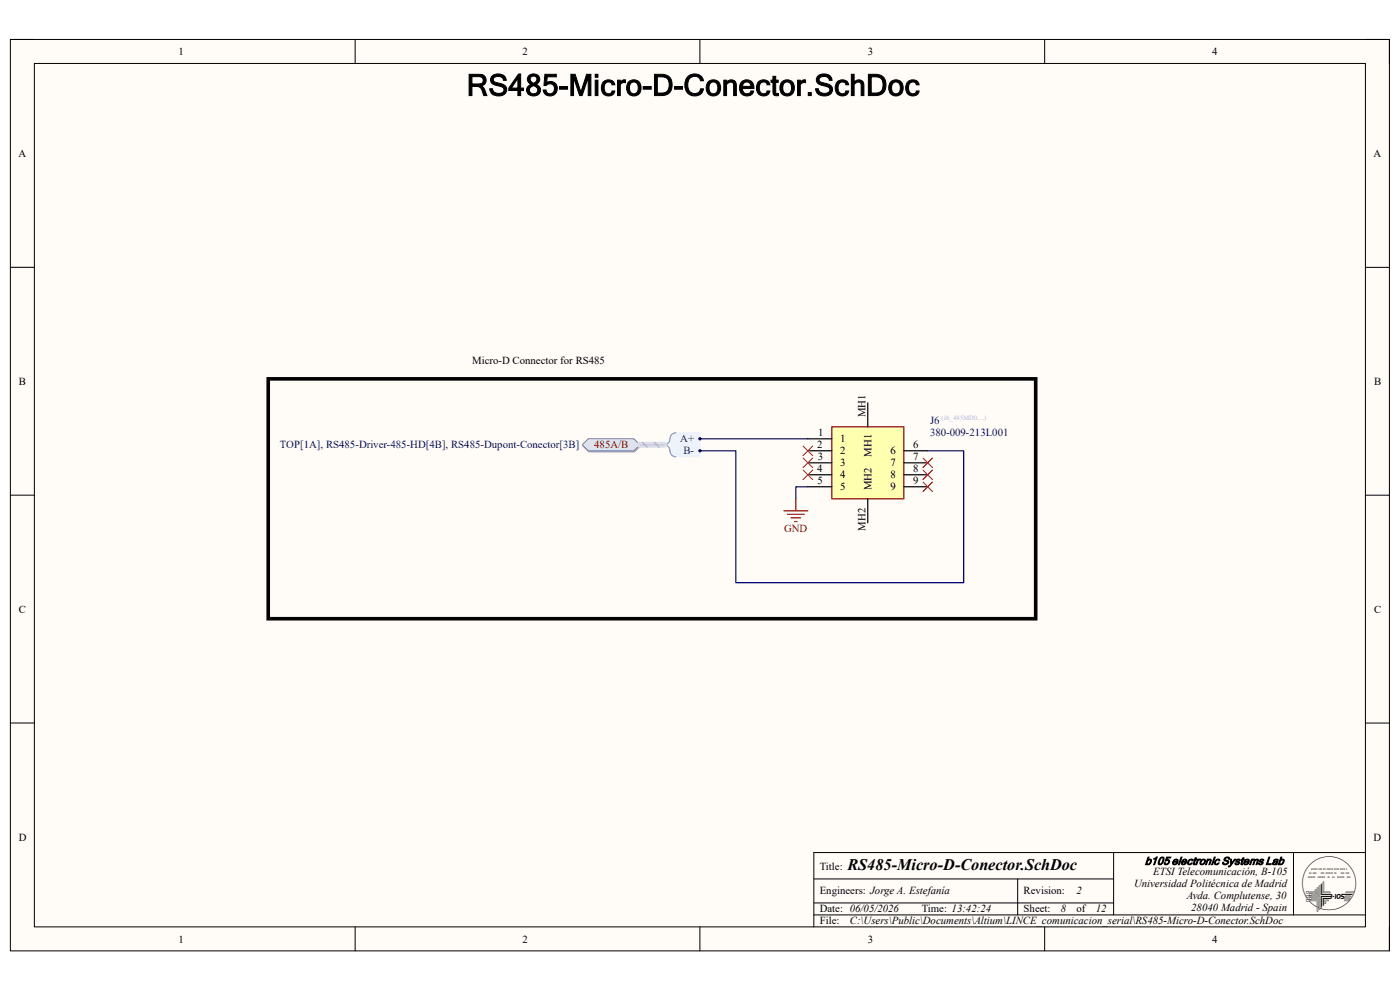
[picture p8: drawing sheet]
<svg xmlns="http://www.w3.org/2000/svg" width="297mm" height="210mm" viewBox="0 0 297 210" stroke-linecap="round" stroke-linejoin="round" font-family="sans-serif">
<path d="M2.2 8.4h292.6v193.3h-292.6z" fill-rule="evenodd" fill="#fffcf8"/>
<path d="M2.2 8.4h292.6v193.3h-292.6z" fill="none" stroke="#000" stroke-width=".21"/>
<path d="M7.3 13.5h282.4v183.1h-282.4z" fill-rule="evenodd" fill="#fffcf8"/>
<g fill="none" stroke="#000" stroke-width=".21">
<path d="M2.2 8.4h5.1M7.3 13.5h282.4v183.1h-282.4zM75.3 8.4v5.1M148.5 8.4v5.1M221.6 8.4v5.1M289.7 8.4h5.1v5.1M2.2 56.7h5.1M289.7 56.7h5.1M2.2 105h5.1M289.7 105.1h5.1M2.2 153.4h5.1M289.7 153.4h5.1"/>
<path d="M75.3 196.6v5.1M148.5 196.6v5.1M172.7 186.5h63.6M172.7 194.1h117M172.7 191.5h63.6M215.9 186.5v7.6M221.6 196.6v5.1M236.3 180.9v13.2M274.4 180.9v13.2M289.7 180.9h-117v15.7M294.8 196.6v5.1"/>
</g>
<path d="M166.3 108.4h5.1M167.1 109.1h3.5M167.8 109.9h2.1M168.6 110.6h.5M168.8 105.8v2.6" fill="none" stroke="#800000" stroke-width=".25"/>
<path d="M142.3 92.5l.5-.5 .6-.2h5.1v5.1h-5.1a1.32 1.32 0 0 1-1.3-1.6l-.3-.5-.6-.4 .6-.5 .3-.5z" fill-rule="evenodd" fill="#edf2fb"/>
<path d="M142.3 92.5l.5-.5 .6-.2h5.1v5.1h-5.1a1.32 1.32 0 0 1-1.3-1.6l-.3-.5-.6-.4 .6-.5 .3-.5z" fill="none" stroke="#edf2fb" stroke-width=".21"/>
<path d="M143.4 91.8a1.44 1.44 0 0 0-1.3 1.7 1.27 1.27 0 0 1-1.2 .9 1.44 1.44 0 0 1 1.3 1.6 1.27 1.27 0 0 0 1.2 .9" fill="none" stroke="#8f9ec9" stroke-width=".25"/>
<circle cx="148.5" cy="93.1" r=".25" fill="#003a70"/>
<circle cx="148.5" cy="93.1" r=".25" fill="none" stroke="#003a70" stroke-width=".21"/>
<circle cx="148.5" cy="95.6" r=".25" fill="#003a70"/>
<circle cx="148.5" cy="95.6" r=".25" fill="none" stroke="#003a70" stroke-width=".21"/>
<path d="M123.7 94.6l1.2-1.3h9.7l1.3 1.3-1.3 1.3h-9.7z" fill-rule="evenodd" fill="#bac0ca"/>
<path d="M123.7 94.6l1.2-1.3h9.7l1.3 1.3-1.3 1.3h-9.7z" fill="none" stroke="#a6acb6" stroke-width=".21"/>
<path d="M123.5 94.4l1.3-1.3h9.7l1.3 1.3-1.3 1.2h-9.7z" fill-rule="evenodd" fill="#d5e4ff"/>
<path d="M123.5 94.4l1.3-1.3h9.7l1.3 1.3-1.3 1.2h-9.7z" fill="none" stroke="#71809b" stroke-width=".21"/>
<path d="M56.9 80.4h162.8v50.9h-162.8z" fill="none" stroke="#000" stroke-width=".76"/>
<path d="M176.5 90.6h15.2v15.2h-15.2z" fill-rule="evenodd" fill="#ffffb0"/>
<path d="M176.5 90.6h15.2v15.2h-15.2z" fill="none" stroke="#800000" stroke-width=".25"/>
<path d="M171.4 93.1h5.1M171.4 95.6h5.1M171.4 98.2h5.1M184.1 85.5v5.1M191.7 95.6h5.1M191.7 98.2h5.1M171.4 100.7h5.1M171.4 103.3h5.1M184.1 105.8v5.1M191.7 100.7h5.1M191.7 103.3h5.1" fill="none" stroke="#000" stroke-width=".25"/>
<path d="M170.4 99.7l2 2M170.4 97.2l2 2M170.4 94.6l2 2.1M172.4 99.7l-2 2M172.4 97.2l-2 2M172.4 94.6l-2 2.1M195.8 97.2l2 2M195.8 99.7l2 2M197.8 97.2l-2 2M197.8 99.7l-2 2M195.8 102.2l2 2.1M197.8 102.2l-2 2.1" fill="none" stroke="#f00" stroke-width=".21"/>
<path d="M148.5 95.6h7.6v28h48.3v-28h-7.6M148.5 93.1h22.9M171.4 103.3h-2.6v2.5" fill="none" stroke="#000080" stroke-width=".25"/>
<path d="M135.8 94.4h5.1" fill="none" stroke="#cbdaff" stroke-width="1.3"/>
<path d="M136.3 93.9l1 .9M138.8 93.9l1 .9" fill="none" stroke="#adbce7" stroke-width=".38"/>
<path d="M135.8 94.4h5.1" fill="none" stroke="#adbce7" stroke-width=".25"/>
<text font-size="6.3" x="99" y="20.3">RS485-Micro-D-Conector.SchDoc</text>
<text font-size="3.4" x="179.8" y="184.7">RS485-Micro-D-Conector.SchDoc</text>
<text font-size="2.4" x="242.9" y="183.4">b105 electronic Systems Lab</text>
<g font-size="2.3">
<text x="37.9" y="11.7">1</text>
<text x="110.9" y="11.7">2</text>
<text x="184.1" y="11.7">3</text>
<text x="257.1" y="11.7">4</text>
<text x="3.9" y="33.3">A</text>
<text x="291.4" y="33.3">A</text>
<text x="100.2" y="77.3">Micro-D Connector for RS485</text>
<text x="4" y="81.6">B</text>
<text x="291.5" y="81.6">B</text>
<text x="183.6" y="88.5" transform="rotate(-90 183.6 88.5)">MH1</text>
<text x="173.4" y="95.1">2</text>
<text x="173.6" y="92.6">1</text>
<text x="178.3" y="93.9">1</text>
<text x="193.8" y="95.1">6</text>
<text x="173.4" y="100.2">4</text>
<text x="173.5" y="97.7">3</text>
<text x="178.3" y="96.4">2</text>
<text x="178.3" y="98.9">3</text>
<text x="178.3" y="101.5">4</text>
<text x="184.9" y="96.9" transform="rotate(-90 184.9 96.9)">MH1</text>
<text x="188.9" y="96.4">6</text>
<text x="188.9" y="98.9">7</text>
<text x="188.9" y="101.5">8</text>
<text x="193.8" y="97.7">7</text>
<text x="193.8" y="100.2">8</text>
<text x="173.4" y="102.7">5</text>
<text x="178.3" y="104">5</text>
<text x="184.9" y="104" transform="rotate(-90 184.9 104)">MH2</text>
<text x="188.9" y="104">9</text>
<text x="193.8" y="102.7">9</text>
<text x="183.6" y="112.6" transform="rotate(-90 183.6 112.6)">MH2</text>
<text x="4" y="130">C</text>
<text x="291.5" y="130">C</text>
<text x="4" y="178.3">D</text>
<text x="291.4" y="178.3">D</text>
<text x="173.9" y="184.7">Title:</text>
<text x="244.6" y="185.7">ETSI Telecomunicación, B-105</text>
<text x="173.9" y="189.7">Engineers: Jorge A. Estefanía</text>
<text x="217.2" y="189.7">Revision:</text>
<text x="228.3" y="189.7">2</text>
<text x="240.6" y="188.2">Universidad Politécnica de Madrid</text>
<text x="251.8" y="190.8">Avda. Complutense, 30</text>
<text x="173.9" y="193.5">Date: 06/05/2026</text>
<text x="173.9" y="196.1">File:</text>
<text x="180.3" y="196.1">C:\Users\Public\Documents\Altium\LINCE_comunicacion_serial\RS485-Micro-D-Conector.SchDoc</text>
<text x="195.5" y="193.5">Time: 13:42:24</text>
<text x="217.2" y="193.5">Sheet:</text>
<text x="225" y="193.5">8</text>
<text x="228.4" y="193.5">of</text>
<text x="232.5" y="193.5">12</text>
<text x="252.7" y="193.3">28040 Madrid - Spain</text>
<text x="37.9" y="199.9">1</text>
<text x="110.9" y="199.9">2</text>
<text x="184.1" y="199.9">3</text>
<text x="257.1" y="199.9">4</text>
</g>
<g font-size="2.3" fill="#000080">
<text x="59.4" y="95.1">TOP[1A], RS485-Driver-485-HD[4B], RS485-Dupont-Conector[3B]</text>
<text x="197.3" y="90">J6</text>
<text x="197.3" y="92.6">380-009-213L001</text>
</g>
<g font-size="2.3" fill="#800000">
<text x="126.1" y="95.1">485A/B</text>
<text x="166.4" y="112.9">GND</text>
</g>
<g font-size="2.3" fill="#003a70">
<text x="144.3" y="93.9">A+</text>
<text x="145" y="96.4">B-</text>
</g>
<text font-size="1.4" fill="#b2b0d4" x="199.8" y="89.2">(J6_485MD0, ...)</text>
<text font-size=".8" x="276.1" y="182.5">G</text>
</svg>
